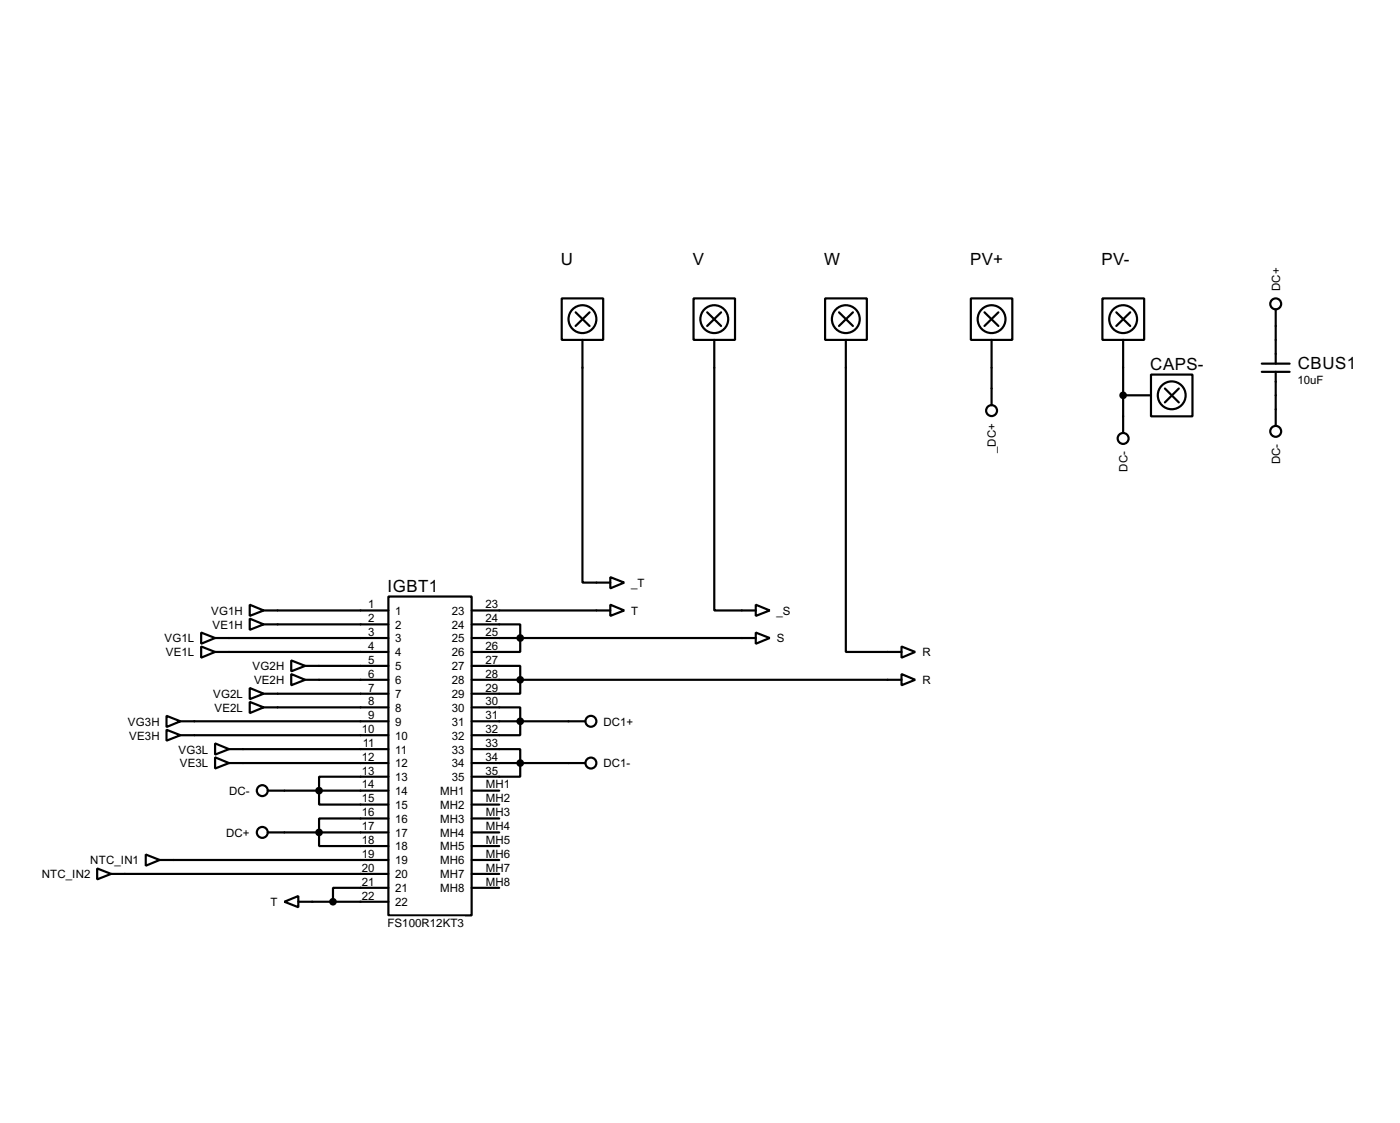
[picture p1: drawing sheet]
<svg xmlns="http://www.w3.org/2000/svg" width="256mm" height="206mm" viewBox="0 0 256 206" stroke-linecap="round" stroke-linejoin="round" font-family="sans-serif">
<g fill="none" stroke="#000" stroke-width=".4">
<path d="M102.9 54.7h7.6v7.6h-7.6zM105.5 57.2l2.5 2.5M108 57.2l-2.5 2.5M127.1 54.7h7.6v7.6h-7.6zM129.6 57.2l2.5 2.5M132.1 57.2l-2.5 2.5M151.2 54.7h7.6v7.6h-7.6zM153.7 57.2l2.6 2.5M156.3 57.2l-2.6 2.5M177.9 54.7h7.6v7.6h-7.6zM180.4 57.2l2.5 2.5M182.9 57.2l-2.5 2.5"/>
<path d="M202 54.7h7.6v7.6h-7.6zM204.5 57.2l2.6 2.5M207.1 57.2l-2.6 2.5M233.7 56.7v9.9M106.7 62.3v44.4h5.1M130.9 62.3v49.5h7.6M155 62.3v57.1h10.2M181.7 62.3v11.9M205.8 62.3v17M205.8 72.4h5.1M210.9 68.6h7.6v7.7h-7.6zM213.4 71.2l2.6 2.5"/>
<path d="M216 71.2l-2.6 2.5M231.2 66.6h5.1M231.2 68.1h5.1M233.7 68.1v9.9M36.9 115.9l2.5 1-2.5 1zM36.9 118.4l2.5 1-2.5 1.1zM39.4 116.9h31.8M39.4 119.4h31.8M45.8 110.8l2.5 1-2.5 1zM45.8 113.3l2.5 1.1-2.5 1zM48.3 111.8h22.9M48.3 114.4h22.9"/>
<path d="M71.2 109.3h15.2v58.4h-15.2zM86.4 114.4h8.9v5h-8.9M86.4 111.8h25.4M86.4 116.9h52.1M111.8 110.8l2.6 1-2.6 1zM111.8 105.7l2.6 1-2.6 1.1zM138.5 115.9l2.5 1-2.5 1zM138.5 110.8l2.5 1-2.5 1zM165.2 118.4l2.5 1-2.5 1.1zM30.5 131.1l2.6 1-2.6 1.1zM30.5 133.7l2.6 1-2.6 1zM33.1 132.1h38.1"/>
<path d="M33.1 134.7h38.1M39.4 136.2l2.6 1-2.6 1zM39.4 138.7l2.6 1.1-2.6 1zM42 137.2h29.2M42 139.8h29.2M45.8 126l2.5 1.1-2.5 1zM45.8 128.6l2.5 1-2.5 1zM48.3 127.1h22.9M48.3 129.6h22.9M53.4 121l2.5 1-2.5 1zM53.4 123.5l2.5 1-2.5 1zM55.9 122h15.3"/>
<path d="M55.9 124.5h15.3M86.4 122h8.9v5.1h-8.9M86.4 129.6h8.9v5.1h-8.9M86.4 137.2h8.9v5.1h-8.9M86.4 124.5h78.8M86.4 132.1h20.8M86.4 139.8h20.8M165.2 123.5l2.5 1-2.5 1zM17.8 159.1l2.6 1-2.6 1zM26.7 156.5l2.6 1-2.6 1.1zM29.3 157.5h41.9M49.1 152.5h22.1"/>
<path d="M49.1 144.8h22.1M71.2 149.9h-12.7v5.1h12.7M71.2 142.3h-12.7v5.1h12.7M86.4 157.5h5.1M86.4 152.5h5.1M86.4 144.8h5.1M86.4 147.4h5.1M86.4 149.9h5.1M86.4 155h5.1M20.4 160.1h50.8M52.1 165.2l2.6-1.1v2.1zM54.7 165.2h16.5"/>
<path d="M71.2 162.6h-10.2v2.6M86.4 160.1h5.1M86.4 162.6h5.1"/>
<circle cx="106.7" cy="58.5" r="2.55"/>
<circle cx="130.8" cy="58.5" r="2.55"/>
<circle cx="154.9" cy="58.5" r="2.55"/>
<circle cx="181.6" cy="58.5" r="2.55"/>
<circle cx="205.7" cy="58.5" r="2.55"/>
<circle cx="233.7" cy="55.7" r="1"/>
<circle cx="181.6" cy="75.2" r="1"/>
<circle cx="214.6" cy="72.4" r="2.55"/>
<circle cx="233.7" cy="79" r="1"/>
<circle cx="205.7" cy="80.3" r="1"/>
<circle cx="108.2" cy="132.1" r="1"/>
<circle cx="108.2" cy="139.8" r="1"/>
<circle cx="48" cy="152.5" r="1"/>
<circle cx="48" cy="144.8" r="1"/>
</g>
<g fill="#000" stroke="#000" stroke-width=".4">
<circle cx="205.7" cy="72.4" r=".5"/>
<circle cx="95.3" cy="116.9" r=".5"/>
<circle cx="95.3" cy="124.5" r=".5"/>
<circle cx="95.3" cy="132.1" r=".5"/>
<circle cx="95.3" cy="139.8" r=".5"/>
<circle cx="58.4" cy="152.5" r=".5"/>
<circle cx="58.4" cy="144.8" r=".5"/>
<circle cx="61" cy="165.2" r=".5"/>
</g>
<path d="M71 168h14v2.4h-14z" fill="#fff" stroke="#fff" stroke-width=".35"/>
<g font-size="3.5">
<text x="102.8" y="48.5">U</text>
<text x="126.9" y="48.5">V</text>
<text x="151" y="48.5">W</text>
<text x="177.7" y="48.5">PV+</text>
<text x="201.8" y="48.5">PV-</text>
<text x="210.7" y="67.8">CAPS-</text>
<text x="237.8" y="67.5">CBUS1</text>
<text x="71" y="108.5">IGBT1</text>
</g>
<g font-size="2.4">
<text x="234.5" y="53.3" transform="rotate(-90 234.5 53.3)">DC+</text>
<text x="237.7" y="70.4">10uF</text>
<text x="182.5" y="83" transform="rotate(-90 182.5 83)">_DC+</text>
<text x="206.6" y="86.4" transform="rotate(-90 206.6 86.4)">DC-</text>
<text x="234.5" y="85.1" transform="rotate(-90 234.5 85.1)">DC-</text>
<text x="115.6" y="107.5">_T</text>
<text x="38.7" y="112.6">VG1H</text>
<text x="67.5" y="111.4">1</text>
<text x="67.5" y="114">2</text>
<text x="72.4" y="112.6">1</text>
<text x="82.8" y="112.6">23</text>
<text x="89" y="111.4">23</text>
<text x="89" y="114">24</text>
<text x="115.6" y="112.6">T</text>
<text x="142.3" y="112.6">_S</text>
<text x="30.1" y="117.7">VG1L</text>
<text x="38.9" y="115.2">VE1H</text>
<text x="67.5" y="116.5">3</text>
<text x="67.5" y="119">4</text>
<text x="72.4" y="115.2">2</text>
<text x="72.4" y="117.7">3</text>
<text x="82.8" y="115.2">24</text>
<text x="82.8" y="117.7">25</text>
<text x="89" y="116.5">25</text>
<text x="89" y="119">26</text>
<text x="142.3" y="117.7">S</text>
<text x="30.4" y="120.2">VE1L</text>
<text x="46.3" y="122.8">VG2H</text>
<text x="46.5" y="125.3">VE2H</text>
<text x="67.5" y="121.6">5</text>
<text x="67.5" y="124.1">6</text>
<text x="72.4" y="120.2">4</text>
<text x="72.4" y="122.8">5</text>
<text x="72.4" y="125.3">6</text>
<text x="82.8" y="120.2">26</text>
<text x="82.8" y="122.8">27</text>
<text x="82.8" y="125.3">28</text>
<text x="89" y="121.6">27</text>
<text x="89" y="124.1">28</text>
<text x="169" y="125.3">R</text>
<text x="169" y="120.2">R</text>
<text x="39" y="127.9">VG2L</text>
<text x="39.3" y="130.4">VE2L</text>
<text x="67.5" y="126.7">7</text>
<text x="67.5" y="129.2">8</text>
<text x="67.5" y="131.7">9</text>
<text x="72.4" y="127.9">7</text>
<text x="72.4" y="130.4">8</text>
<text x="82.8" y="127.9">29</text>
<text x="82.8" y="130.4">30</text>
<text x="89" y="126.7">29</text>
<text x="89" y="129.2">30</text>
<text x="89" y="131.7">31</text>
<text x="23.4" y="132.9">VG3H</text>
<text x="23.7" y="135.5">VE3H</text>
<text x="66.3" y="134.3">10</text>
<text x="66.5" y="136.8">11</text>
<text x="72.4" y="132.9">9</text>
<text x="72.4" y="135.5">10</text>
<text x="82.8" y="132.9">31</text>
<text x="82.8" y="135.5">32</text>
<text x="89" y="134.3">32</text>
<text x="89" y="136.8">33</text>
<text x="110.5" y="132.9">DC1+</text>
<text x="32.7" y="138">VG3L</text>
<text x="32.9" y="140.6">VE3L</text>
<text x="66.3" y="139.4">12</text>
<text x="66.3" y="141.9">13</text>
<text x="72.4" y="138">11</text>
<text x="72.4" y="140.6">12</text>
<text x="72.4" y="143.1">13</text>
<text x="82.8" y="138">33</text>
<text x="82.8" y="140.6">34</text>
<text x="82.8" y="143.1">35</text>
<text x="89" y="139.4">34</text>
<text x="89" y="141.9">35</text>
<text x="110.5" y="140.6">DC1-</text>
<text x="42" y="145.6">DC-</text>
<text x="66.3" y="144.4">14</text>
<text x="66.3" y="147">15</text>
<text x="66.3" y="149.5">16</text>
<text x="72.4" y="145.6">14</text>
<text x="72.4" y="148.2">15</text>
<text x="80.6" y="145.6">MH1</text>
<text x="80.6" y="148.2">MH2</text>
<text x="89" y="144.4">MH1</text>
<text x="89" y="147">MH2</text>
<text x="89" y="149.5">MH3</text>
<text x="41.4" y="153.3">DC+</text>
<text x="66.3" y="152.1">17</text>
<text x="66.3" y="154.6">18</text>
<text x="72.4" y="150.7">16</text>
<text x="72.4" y="153.3">17</text>
<text x="72.4" y="155.8">18</text>
<text x="80.6" y="150.7">MH3</text>
<text x="80.6" y="153.3">MH4</text>
<text x="80.6" y="155.8">MH5</text>
<text x="89" y="152.1">MH4</text>
<text x="89" y="154.6">MH5</text>
<text x="7.6" y="160.9">NTC_IN2</text>
<text x="16.5" y="158.3">NTC_IN1</text>
<text x="66.3" y="157.1">19</text>
<text x="66.3" y="159.7">20</text>
<text x="72.4" y="158.3">19</text>
<text x="72.4" y="160.9">20</text>
<text x="80.6" y="158.3">MH6</text>
<text x="80.6" y="160.9">MH7</text>
<text x="89" y="157.1">MH6</text>
<text x="89" y="159.7">MH7</text>
<text x="49.5" y="166">T</text>
<text x="66.3" y="162.2">21</text>
<text x="66.3" y="164.8">22</text>
<text x="72.4" y="163.4">21</text>
<text x="72.4" y="166">22</text>
<text x="80.6" y="163.4">MH8</text>
<text x="89" y="162.2">MH8</text>
</g>
<text font-size="2.1" x="71" y="169.8">FS100R12KT3</text>
</svg>
